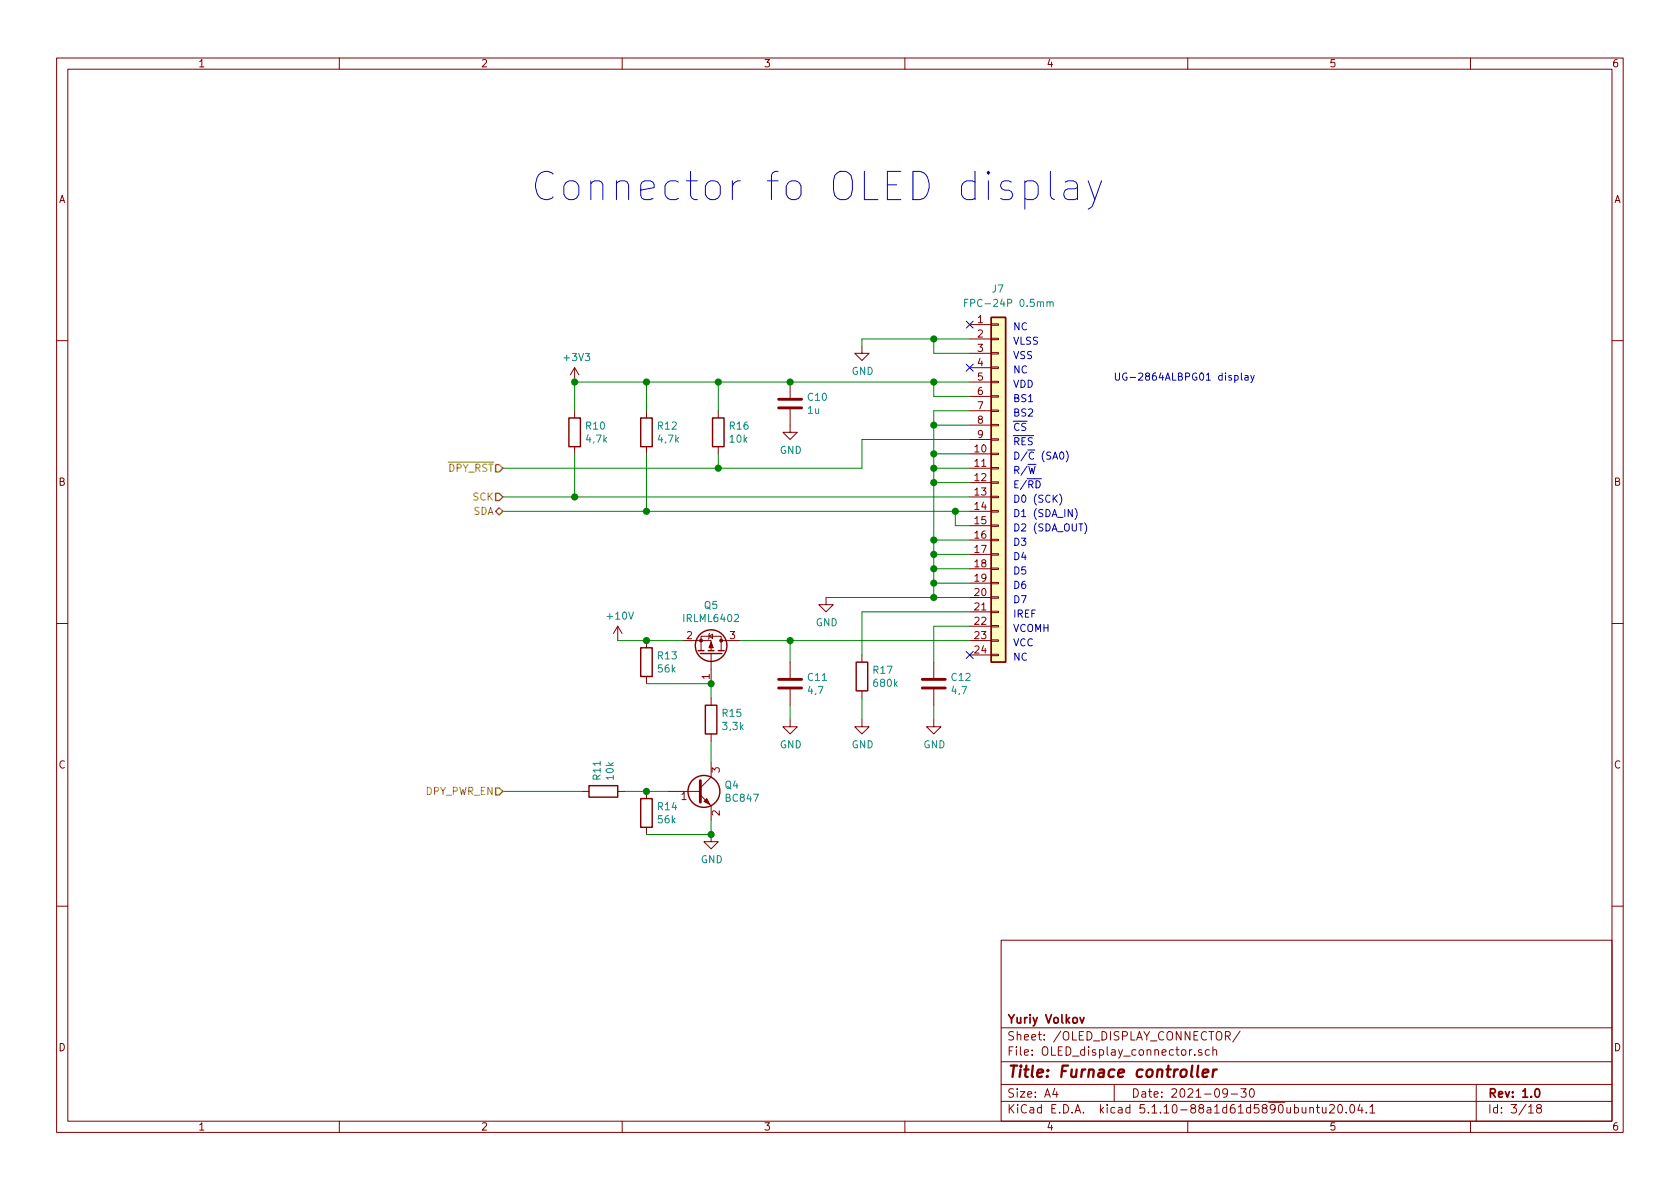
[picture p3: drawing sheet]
EESchema Schematic File Version 4
EELAYER 30 0
EELAYER END
$Descr A4 11693 8268
encoding utf-8
Sheet 3 18
Title "Furnace controller"
Date "2021-09-30"
Rev "1.0"
Comp "Yuriy Volkov"
Comment1 ""
Comment2 ""
Comment3 ""
Comment4 ""
$EndDescr
$Comp
L Connector_Generic:Conn_01x24 J?
U 1 1
P 6950 3350
AR Path="/609CA1D9/60A3B1D4" Ref="J?"  Part="1" 
AR Path="/60A364EE/60A3B1D4" Ref="J7"  Part="1" 
F 0 "J7" H 6900 4700 50  0000 L CNN
F 1 "FPC-24P 0.5mm" H 6700 4600 50  0000 L CNN
F 2 "furnace_controller:Hirose_FH12-24S-0.5SH_1x24-1MP_P0.50mm_Horizontal" H 6950 3350 50  0001 C CNN
F 3 "~" H 6950 3350 50  0001 C CNN
	1    6950 3350
	1    0    0    -1  
$EndComp
Text Notes 7050 2300 0    50   ~ 0
NC
Text Notes 7050 2400 0    50   ~ 0
VLSS
Text Notes 7050 2500 0    50   ~ 0
VSS
Text Notes 7050 2600 0    50   ~ 0
NC
Text Notes 7050 2700 0    50   ~ 0
VDD
Text Notes 7050 2800 0    50   ~ 0
BS1
Text Notes 7050 2900 0    50   ~ 0
BS2
Text Notes 7050 3000 0    50   ~ 0
~CS
Text Notes 7050 3100 0    50   ~ 0
~RES
Text Notes 7050 3200 0    50   ~ 0
D/~C~ (SA0)
Text Notes 7050 3300 0    50   ~ 0
R/~W
Text Notes 7050 3400 0    50   ~ 0
E/~RD
Text Notes 7050 3500 0    50   ~ 0
D0 (SCK)
Text Notes 7050 3600 0    50   ~ 0
D1 (SDA_IN)
Text Notes 7050 3700 0    50   ~ 0
D2 (SDA_OUT)
Text Notes 7050 3800 0    50   ~ 0
D3
Text Notes 7050 3900 0    50   ~ 0
D4
Text Notes 7050 4000 0    50   ~ 0
D5
Text Notes 7050 4100 0    50   ~ 0
D6
Text Notes 7050 4200 0    50   ~ 0
D7
Text Notes 7050 4300 0    50   ~ 0
IREF
Text Notes 7050 4400 0    50   ~ 0
VCOMH
Text Notes 7050 4500 0    50   ~ 0
VCC
Text Notes 7050 4600 0    50   ~ 0
NC
Text Notes 7750 2650 0    50   ~ 0
UG-2864ALBPG01 display
$Comp
L power:+3V3 #PWR?
U 1 1
P 4000 2650
AR Path="/609FED99/60A48DCF" Ref="#PWR?"  Part="1" 
AR Path="/60A364EE/60A48DCF" Ref="#PWR07"  Part="1" 
F 0 "#PWR07" H 4000 2500 50  0001 C CNN
F 1 "+3V3" H 4015 2823 50  0000 C CNN
F 2 "" H 4000 2650 50  0001 C CNN
F 3 "" H 4000 2650 50  0001 C CNN
	1    4000 2650
	1    0    0    -1  
$EndComp
$Comp
L power:+10V #PWR?
U 1 1
P 4300 4450
AR Path="/609FED99/60A48DD5" Ref="#PWR?"  Part="1" 
AR Path="/60A364EE/60A48DD5" Ref="#PWR08"  Part="1" 
F 0 "#PWR08" H 4300 4300 50  0001 C CNN
F 1 "+10V" H 4315 4623 50  0000 C CNN
F 2 "" H 4300 4450 50  0001 C CNN
F 3 "" H 4300 4450 50  0001 C CNN
	1    4300 4450
	1    0    0    -1  
$EndComp
$Comp
L power:GND #PWR?
U 1 1
P 6000 2400
AR Path="/609FED99/60A4B340" Ref="#PWR?"  Part="1" 
AR Path="/60A364EE/60A4B340" Ref="#PWR013"  Part="1" 
F 0 "#PWR013" H 6000 2150 50  0001 C CNN
F 1 "GND" H 6005 2227 50  0000 C CNN
F 2 "" H 6000 2400 50  0001 C CNN
F 3 "" H 6000 2400 50  0001 C CNN
	1    6000 2400
	1    0    0    -1  
$EndComp
$Comp
L Device:C C?
U 1 1
P 5500 2800
AR Path="/60A4DD3E" Ref="C?"  Part="1" 
AR Path="/609CA6A8/609D24C0/60A4DD3E" Ref="C?"  Part="1" 
AR Path="/609CA6A8/60A08E0B/60A4DD3E" Ref="C?"  Part="1" 
AR Path="/609CA6A8/60A0A46E/60A4DD3E" Ref="C?"  Part="1" 
AR Path="/609CA6A8/60A0A500/60A4DD3E" Ref="C?"  Part="1" 
AR Path="/609CA6A8/60A0A922/60A4DD3E" Ref="C?"  Part="1" 
AR Path="/609CA6A8/60A4DD3E" Ref="C?"  Part="1" 
AR Path="/609CA6A8/60AE5653/60A4DD3E" Ref="C?"  Part="1" 
AR Path="/609FED99/60A4DD3E" Ref="C?"  Part="1" 
AR Path="/60A364EE/60A4DD3E" Ref="C10"  Part="1" 
F 0 "C10" H 5615 2846 50  0000 L CNN
F 1 "1u" H 5615 2755 50  0000 L CNN
F 2 "Capacitor_SMD:C_0603_1608Metric_Pad1.08x0.95mm_HandSolder" H 5538 2650 50  0001 C CNN
F 3 "~" H 5500 2800 50  0001 C CNN
	1    5500 2800
	1    0    0    -1  
$EndComp
$Comp
L power:GND #PWR?
U 1 1
P 5500 2950
AR Path="/609FED99/60A50DF2" Ref="#PWR?"  Part="1" 
AR Path="/60A364EE/60A50DF2" Ref="#PWR010"  Part="1" 
F 0 "#PWR010" H 5500 2700 50  0001 C CNN
F 1 "GND" H 5505 2777 50  0000 C CNN
F 2 "" H 5500 2950 50  0001 C CNN
F 3 "" H 5500 2950 50  0001 C CNN
	1    5500 2950
	1    0    0    -1  
$EndComp
Connection ~ 5500 2650
$Comp
L power:GND #PWR?
U 1 1
P 5500 5000
AR Path="/609FED99/60A513C1" Ref="#PWR?"  Part="1" 
AR Path="/60A364EE/60A513C1" Ref="#PWR011"  Part="1" 
F 0 "#PWR011" H 5500 4750 50  0001 C CNN
F 1 "GND" H 5505 4827 50  0000 C CNN
F 2 "" H 5500 5000 50  0001 C CNN
F 3 "" H 5500 5000 50  0001 C CNN
	1    5500 5000
	1    0    0    -1  
$EndComp
NoConn ~ 6750 2250
NoConn ~ 6750 4550
NoConn ~ 6750 2550
$Comp
L power:GND #PWR?
U 1 1
P 6500 5000
AR Path="/609FED99/60A53C72" Ref="#PWR?"  Part="1" 
AR Path="/60A364EE/60A53C72" Ref="#PWR015"  Part="1" 
F 0 "#PWR015" H 6500 4750 50  0001 C CNN
F 1 "GND" H 6505 4827 50  0000 C CNN
F 2 "" H 6500 5000 50  0001 C CNN
F 3 "" H 6500 5000 50  0001 C CNN
	1    6500 5000
	1    0    0    -1  
$EndComp
Wire Wire Line
	6750 4350 6500 4350
Wire Wire Line
	6500 4350 6500 4600
Wire Wire Line
	5500 2650 6500 2650
$Comp
L power:GND #PWR?
U 1 1
P 5750 4150
AR Path="/609FED99/60A57558" Ref="#PWR?"  Part="1" 
AR Path="/60A364EE/60A57558" Ref="#PWR012"  Part="1" 
F 0 "#PWR012" H 5750 3900 50  0001 C CNN
F 1 "GND" H 5755 3977 50  0000 C CNN
F 2 "" H 5750 4150 50  0001 C CNN
F 3 "" H 5750 4150 50  0001 C CNN
	1    5750 4150
	1    0    0    -1  
$EndComp
$Comp
L Device:R R?
U 1 1
P 6000 4700
AR Path="/60A5913A" Ref="R?"  Part="1" 
AR Path="/60A364EE/60A5913A" Ref="R17"  Part="1" 
F 0 "R17" H 6070 4746 50  0000 L CNN
F 1 "680k" H 6070 4655 50  0000 L CNN
F 2 "Resistor_SMD:R_0603_1608Metric_Pad0.98x0.95mm_HandSolder" V 5930 4700 50  0001 C CNN
F 3 "~" H 6000 4700 50  0001 C CNN
	1    6000 4700
	1    0    0    -1  
$EndComp
$Comp
L power:GND #PWR?
U 1 1
P 6000 5000
AR Path="/609FED99/60A595A5" Ref="#PWR?"  Part="1" 
AR Path="/60A364EE/60A595A5" Ref="#PWR014"  Part="1" 
F 0 "#PWR014" H 6000 4750 50  0001 C CNN
F 1 "GND" H 6005 4827 50  0000 C CNN
F 2 "" H 6000 5000 50  0001 C CNN
F 3 "" H 6000 5000 50  0001 C CNN
	1    6000 5000
	1    0    0    -1  
$EndComp
Wire Wire Line
	6000 4550 6000 4250
Wire Wire Line
	6000 4250 6750 4250
$Comp
L Transistor_FET:IRLML6402 Q5
U 1 1
P 4950 4550
F 0 "Q5" V 5292 4550 50  0000 C CNN
F 1 "IRLML6402" V 5201 4550 50  0000 C CNN
F 2 "Package_TO_SOT_SMD:SOT-23" H 5150 4475 50  0001 L CIN
F 3 "https://www.infineon.com/dgdl/irlml6402pbf.pdf?fileId=5546d462533600a401535668d5c2263c" H 4950 4550 50  0001 L CNN
	1    4950 4550
	0    1    -1   0   
$EndComp
$Comp
L Device:R R?
U 1 1
P 4500 4600
AR Path="/60A61586" Ref="R?"  Part="1" 
AR Path="/60A364EE/60A61586" Ref="R13"  Part="1" 
F 0 "R13" H 4570 4646 50  0000 L CNN
F 1 "56k" H 4570 4555 50  0000 L CNN
F 2 "Resistor_SMD:R_0603_1608Metric_Pad0.98x0.95mm_HandSolder" V 4430 4600 50  0001 C CNN
F 3 "~" H 4500 4600 50  0001 C CNN
	1    4500 4600
	1    0    0    -1  
$EndComp
$Comp
L Device:R R?
U 1 1
P 4950 5000
AR Path="/60A61F55" Ref="R?"  Part="1" 
AR Path="/60A364EE/60A61F55" Ref="R15"  Part="1" 
F 0 "R15" H 5020 5046 50  0000 L CNN
F 1 "3,3k" H 5020 4955 50  0000 L CNN
F 2 "Resistor_SMD:R_0603_1608Metric_Pad0.98x0.95mm_HandSolder" V 4880 5000 50  0001 C CNN
F 3 "~" H 4950 5000 50  0001 C CNN
	1    4950 5000
	1    0    0    -1  
$EndComp
$Comp
L Transistor_BJT:BC847 Q4
U 1 1
P 4850 5500
F 0 "Q4" H 5041 5546 50  0000 L CNN
F 1 "BC847" H 5041 5455 50  0000 L CNN
F 2 "Package_TO_SOT_SMD:SOT-23" H 5050 5425 50  0001 L CIN
F 3 "http://www.infineon.com/dgdl/Infineon-BC847SERIES_BC848SERIES_BC849SERIES_BC850SERIES-DS-v01_01-en.pdf?fileId=db3a304314dca389011541d4630a1657" H 4850 5500 50  0001 L CNN
	1    4850 5500
	1    0    0    -1  
$EndComp
$Comp
L power:GND #PWR?
U 1 1
P 4950 5800
AR Path="/609FED99/60A63AB4" Ref="#PWR?"  Part="1" 
AR Path="/60A364EE/60A63AB4" Ref="#PWR09"  Part="1" 
F 0 "#PWR09" H 4950 5550 50  0001 C CNN
F 1 "GND" H 4955 5627 50  0000 C CNN
F 2 "" H 4950 5800 50  0001 C CNN
F 3 "" H 4950 5800 50  0001 C CNN
	1    4950 5800
	1    0    0    -1  
$EndComp
$Comp
L Device:R R?
U 1 1
P 4500 5650
AR Path="/60A65A06" Ref="R?"  Part="1" 
AR Path="/60A364EE/60A65A06" Ref="R14"  Part="1" 
F 0 "R14" H 4570 5696 50  0000 L CNN
F 1 "56k" H 4570 5605 50  0000 L CNN
F 2 "Resistor_SMD:R_0603_1608Metric_Pad0.98x0.95mm_HandSolder" V 4430 5650 50  0001 C CNN
F 3 "~" H 4500 5650 50  0001 C CNN
	1    4500 5650
	1    0    0    -1  
$EndComp
$Comp
L Device:R R?
U 1 1
P 4200 5500
AR Path="/60A65F80" Ref="R?"  Part="1" 
AR Path="/60A364EE/60A65F80" Ref="R11"  Part="1" 
F 0 "R11" H 4270 5546 50  0000 L CNN
F 1 "10k" H 4270 5455 50  0000 L CNN
F 2 "Resistor_SMD:R_0603_1608Metric_Pad0.98x0.95mm_HandSolder" V 4130 5500 50  0001 C CNN
F 3 "~" H 4200 5500 50  0001 C CNN
	1    4200 5500
	0    -1   -1   0   
$EndComp
Text HLabel 3500 5500 0    50   Input ~ 0
DPY_PWR_EN
Wire Wire Line
	4300 4450 4500 4450
Wire Wire Line
	4950 4750 4950 4850
Wire Wire Line
	4950 5700 4950 5800
Wire Wire Line
	4500 5800 4950 5800
Connection ~ 4950 5800
Wire Wire Line
	4650 5500 4500 5500
Connection ~ 4500 5500
Wire Wire Line
	4500 5500 4350 5500
Wire Wire Line
	4050 5500 3500 5500
Connection ~ 4500 4450
Wire Wire Line
	4500 4450 4750 4450
Wire Wire Line
	4500 4750 4950 4750
Connection ~ 4950 4750
Wire Wire Line
	6750 4150 6500 4150
Wire Wire Line
	6500 4150 6500 4050
Wire Wire Line
	6500 3750 6750 3750
Wire Wire Line
	6750 2950 6500 2950
Wire Wire Line
	6500 2950 6500 3150
Wire Wire Line
	6500 3350 6750 3350
Wire Wire Line
	6750 3250 6500 3250
Connection ~ 6500 3250
Wire Wire Line
	6500 3250 6500 3350
Wire Wire Line
	6500 3350 6500 3750
Connection ~ 6500 3350
Connection ~ 6500 3750
Wire Wire Line
	6750 3850 6500 3850
Connection ~ 6500 3850
Wire Wire Line
	6500 3850 6500 3750
Wire Wire Line
	6750 3950 6500 3950
Connection ~ 6500 3950
Wire Wire Line
	6500 3950 6500 3850
Wire Wire Line
	6750 4050 6500 4050
Connection ~ 6500 4050
Wire Wire Line
	6500 2950 6500 2850
Connection ~ 6500 2950
Wire Wire Line
	6500 2850 6750 2850
Wire Wire Line
	6000 2400 6000 2350
Wire Wire Line
	6500 2750 6750 2750
Wire Wire Line
	6500 2750 6500 2650
Connection ~ 6500 2650
Wire Wire Line
	6500 2650 6750 2650
Wire Wire Line
	6500 3950 6500 4050
Wire Wire Line
	5750 4150 6500 4150
Connection ~ 6500 4150
Wire Wire Line
	6000 5000 6000 4850
Wire Wire Line
	6500 5000 6500 4900
Wire Wire Line
	4950 5150 4950 5300
Wire Wire Line
	6000 2350 6500 2350
Wire Wire Line
	6750 2450 6500 2450
Wire Wire Line
	6500 2450 6500 2350
Connection ~ 6500 2350
Wire Wire Line
	6500 2350 6750 2350
Text HLabel 3500 3250 0    50   Input ~ 0
~DPY_RST
Text HLabel 3500 3550 0    50   BiDi ~ 0
SDA
Text HLabel 3500 3450 0    50   Input ~ 0
SCK
Wire Wire Line
	6750 3150 6500 3150
Connection ~ 6500 3150
Wire Wire Line
	6500 3150 6500 3250
Wire Wire Line
	3500 3250 5000 3250
Wire Wire Line
	6000 3250 6000 3050
Wire Wire Line
	6000 3050 6750 3050
Wire Wire Line
	3500 3450 4000 3450
Wire Wire Line
	6750 3650 6650 3650
Wire Wire Line
	6650 3650 6650 3550
Connection ~ 6650 3550
Wire Wire Line
	6650 3550 6750 3550
$Comp
L Device:R R?
U 1 1
P 4000 3000
AR Path="/60AA5C07" Ref="R?"  Part="1" 
AR Path="/60A364EE/60AA5C07" Ref="R10"  Part="1" 
F 0 "R10" H 4070 3046 50  0000 L CNN
F 1 "4,7k" H 4070 2955 50  0000 L CNN
F 2 "Resistor_SMD:R_0603_1608Metric_Pad0.98x0.95mm_HandSolder" V 3930 3000 50  0001 C CNN
F 3 "~" H 4000 3000 50  0001 C CNN
	1    4000 3000
	1    0    0    -1  
$EndComp
$Comp
L Device:R R?
U 1 1
P 4500 3000
AR Path="/60AA6C0E" Ref="R?"  Part="1" 
AR Path="/60A364EE/60AA6C0E" Ref="R12"  Part="1" 
F 0 "R12" H 4570 3046 50  0000 L CNN
F 1 "4,7k" H 4570 2955 50  0000 L CNN
F 2 "Resistor_SMD:R_0603_1608Metric_Pad0.98x0.95mm_HandSolder" V 4430 3000 50  0001 C CNN
F 3 "~" H 4500 3000 50  0001 C CNN
	1    4500 3000
	1    0    0    -1  
$EndComp
Wire Wire Line
	4000 2650 4500 2650
Wire Wire Line
	4000 2650 4000 2850
Connection ~ 4000 2650
Wire Wire Line
	4500 2650 4500 2850
Connection ~ 4500 2650
Wire Wire Line
	4500 2650 5000 2650
Wire Wire Line
	4000 3150 4000 3450
Connection ~ 4000 3450
Wire Wire Line
	4500 3150 4500 3550
Connection ~ 4500 3550
Wire Wire Line
	4500 3550 6650 3550
$Comp
L Device:R R?
U 1 1
P 5000 3000
AR Path="/60AC582F" Ref="R?"  Part="1" 
AR Path="/60A364EE/60AC582F" Ref="R16"  Part="1" 
F 0 "R16" H 5070 3046 50  0000 L CNN
F 1 "10k" H 5070 2955 50  0000 L CNN
F 2 "Resistor_SMD:R_0603_1608Metric_Pad0.98x0.95mm_HandSolder" V 4930 3000 50  0001 C CNN
F 3 "~" H 5000 3000 50  0001 C CNN
	1    5000 3000
	1    0    0    -1  
$EndComp
Wire Wire Line
	5000 3150 5000 3250
Connection ~ 5000 3250
Wire Wire Line
	5000 3250 6000 3250
Wire Wire Line
	5000 2850 5000 2650
Connection ~ 5000 2650
Wire Wire Line
	5000 2650 5500 2650
Wire Wire Line
	5150 4450 5500 4450
$Comp
L Device:C C?
U 1 1
P 5500 4750
AR Path="/60AD5A10" Ref="C?"  Part="1" 
AR Path="/609CA6A8/609D24C0/60AD5A10" Ref="C?"  Part="1" 
AR Path="/609CA6A8/60A08E0B/60AD5A10" Ref="C?"  Part="1" 
AR Path="/609CA6A8/60A0A46E/60AD5A10" Ref="C?"  Part="1" 
AR Path="/609CA6A8/60A0A500/60AD5A10" Ref="C?"  Part="1" 
AR Path="/609CA6A8/60A0A922/60AD5A10" Ref="C?"  Part="1" 
AR Path="/609CA6A8/60AD5A10" Ref="C?"  Part="1" 
AR Path="/609CA6A8/60AE5653/60AD5A10" Ref="C?"  Part="1" 
AR Path="/60A364EE/60AD5A10" Ref="C11"  Part="1" 
F 0 "C11" H 5615 4796 50  0000 L CNN
F 1 "4,7" H 5615 4705 50  0000 L CNN
F 2 "Capacitor_SMD:C_1206_3216Metric_Pad1.33x1.80mm_HandSolder" H 5538 4600 50  0001 C CNN
F 3 "~" H 5500 4750 50  0001 C CNN
	1    5500 4750
	1    0    0    -1  
$EndComp
$Comp
L Device:C C?
U 1 1
P 6500 4750
AR Path="/60AD77C2" Ref="C?"  Part="1" 
AR Path="/609CA6A8/609D24C0/60AD77C2" Ref="C?"  Part="1" 
AR Path="/609CA6A8/60A08E0B/60AD77C2" Ref="C?"  Part="1" 
AR Path="/609CA6A8/60A0A46E/60AD77C2" Ref="C?"  Part="1" 
AR Path="/609CA6A8/60A0A500/60AD77C2" Ref="C?"  Part="1" 
AR Path="/609CA6A8/60A0A922/60AD77C2" Ref="C?"  Part="1" 
AR Path="/609CA6A8/60AD77C2" Ref="C?"  Part="1" 
AR Path="/609CA6A8/60AE5653/60AD77C2" Ref="C?"  Part="1" 
AR Path="/60A364EE/60AD77C2" Ref="C12"  Part="1" 
F 0 "C12" H 6615 4796 50  0000 L CNN
F 1 "4,7" H 6615 4705 50  0000 L CNN
F 2 "Capacitor_SMD:C_1206_3216Metric_Pad1.33x1.80mm_HandSolder" H 6538 4600 50  0001 C CNN
F 3 "~" H 6500 4750 50  0001 C CNN
	1    6500 4750
	1    0    0    -1  
$EndComp
Wire Wire Line
	5500 5000 5500 4900
Wire Wire Line
	5500 4600 5500 4450
Connection ~ 5500 4450
Wire Wire Line
	5500 4450 6750 4450
Text Notes 7700 1400 2    197  ~ 0
Connector fo OLED display
Wire Wire Line
	4000 3450 6750 3450
Wire Wire Line
	3500 3550 4500 3550
$EndSCHEMATC
